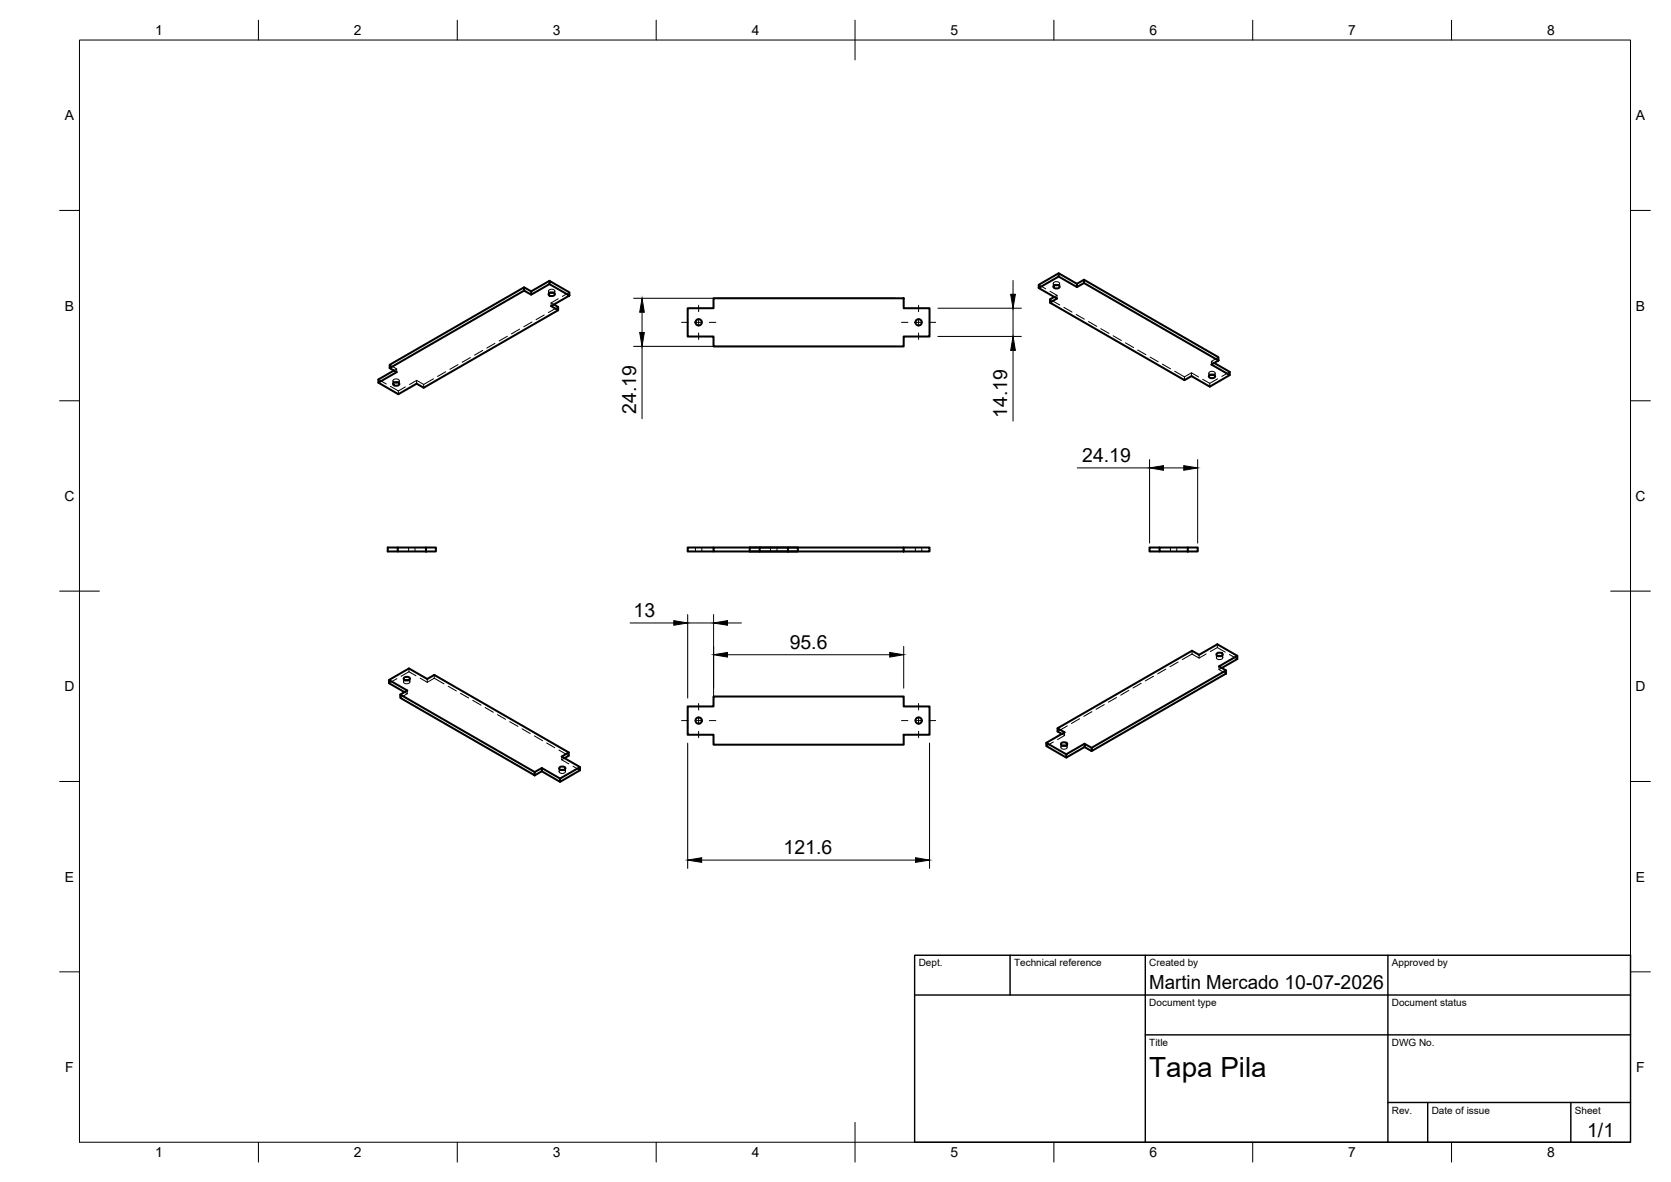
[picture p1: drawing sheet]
<svg xmlns="http://www.w3.org/2000/svg" width="420mm" height="297mm" viewBox="0 0 420 297" stroke-linecap="round" stroke-linejoin="round" font-family="sans-serif">
<!-- layer: Visible -->
<g fill="none" stroke="#000" stroke-width=".51">
<path d="M131.8 72.2l1.8 1M131.8 73l1.8 1M138 73.8a.82 .82 0 0 1 .8-.3 .82 .82 0 0 1 .7 .6 .82 .82 0 0 1-.9 .3 .82 .82 0 0 1-.6-.6zM138.2 70.6l-4.6 2.6v.8l4.6-2.6M138.3 73.5h.8M139.3 76.5l1 .6v.9l-33.8 19.4-1.7-1-4.6 2.7-5.1-2.9M143.2 74.3l-5-2.9v-.8l5 2.9v.8l-4.6 2.6 1.7 1.1M172.9 77.5h6.5v-2.5h47.8v2.5h6.5v7.1h-6.5v2.5h-47.8v-2.5h-6.5zM261.2 72.4l4.6 2.6-1.8 1.1v-.9l1.1-.6M264 76.1l33.8 19.4 1.8-1 4.6 2.7 5-2.9v-.8l-3.9-2.3M264.9 71.9a.82 .82 0 0 1 .9-.3 .82 .82 0 0 1 .6 .6 .82 .82 0 0 1-.9 .3 .82 .82 0 0 1-.6-.6zM265.3 71.6h.7"/>
<path d="M266.2 68.7l-5 2.9v.8l5-2.9M270.8 71.3l-4.6-2.6v.8l4.6 2.6M272.6 70.3l33.8 19.5v.8l-33.8-19.5zM272.6 70.3l-1.8 1v.8l1.8-1M98 91.7l33.8-19.5v.8l-33.8 19.5zM98 92.5l1.7 1-4.6 2.7v-.8l3.9-2.3M98.9 96.3a.82 .82 0 0 1 .8-.3 .82 .82 0 0 1 .7 .7 .82 .82 0 0 1-.9 .3 .82 .82 0 0 1-.6-.7zM99.3 96.1h.7M304 94.4a.82 .82 0 0 1 .9-.3 .82 .82 0 0 1 .6 .7 .82 .82 0 0 1-.9 .3 .82 .82 0 0 1-.6-.7zM304.4 94.2h.7M306.4 90.6l-1.8 1 4.6 2.7M100 137.6h-2.5v1h2.5"/>
<path d="M107.1 137.6h2.5v1h-2.5zM107.1 137.6h-7.1v1h7.1M179.4 137.6h47.8v1h-47.8zM179.4 137.6h-6.5v1h6.5M191 137.6h-2.5v1h2.5M198.1 137.6h2.5v1h-2.5zM198.1 137.6h-7.1v1h7.1M227.2 137.6h6.5v1h-6.5M291.5 137.6h-2.5v1h2.5M298.6 137.6h2.6v1h-2.6zM298.6 137.6h-7.1v1h7.1M97.8 170.9l5-2.9 4.6 2.6 1.8-1 33.8 19.5v.8l-1.1 .6"/>
<path d="M100.6 174.5l33.9 19.5v.8l-33.9-19.4zM101.6 170.4a.82 .82 0 0 1 .8-.4 .82 .82 0 0 1 .6 .7 .82 .82 0 0 1-.8 .3 .82 .82 0 0 1-.6-.6zM101.7 173.9l-3.9-2.2v-.8l4.6 2.6-1.8 1M101.9 171h.8M172.9 177.5h6.5v-2.5h47.8v2.5h6.5v7.1h-6.5v2.5h-47.8v-2.5h-6.5zM305.9 164.3a.82 .82 0 0 1 .9-.3 .82 .82 0 0 1 .6 .6 .82 .82 0 0 1-.9 .4 .82 .82 0 0 1-.6-.7zM306.3 164.9h.7M307.2 167.9l3.9-2.3v-.8l-5-2.9-4.6 2.7-1.8-1.1-33.8 19.5M311.1 164.8l-4.6 2.7 1.8 1M136.2 193l-1.7 1M136.2 193.8l-1.7 1M140.6 192.9a.82 .82 0 0 1 .9-.3 .82 .82 0 0 1 .6 .7 .82 .82 0 0 1-.8 .3 .82 .82 0 0 1-.7-.7z"/>
<path d="M140.8 195.7l-4.6-2.7v.8l4.6 2.7M141 193.5h.7M143 189.1l-1.8 1 4.6 2.7v.8l-5 2.9v-.8l5-2.9M266.8 186.8a.82 .82 0 0 1 .9-.3 .82 .82 0 0 1 .6 .7 .82 .82 0 0 1-.9 .3 .82 .82 0 0 1-.6-.7zM267 184.4l-1.1-.6v-.8l1.8 1-4.6 2.7M267.2 187.4h.7M268.1 189.6l-5-2.9v.8l5 2.9M272.7 186.9l-4.6 2.7v.8l4.6-2.7M274.5 187.9l33.8-19.4v.8l-33.8 19.5zM274.5 187.9l-1.8-1v.8l1.8 1.1"/>
<circle cx="175.7" cy="81" r=".79"/>
<circle cx="231" cy="81" r=".79"/>
<circle cx="175.7" cy="181.1" r=".79"/>
<circle cx="231" cy="181.1" r=".79"/>
</g>
<!-- layer: Hidden -->
<g fill="none" stroke="#000" stroke-width=".25">
<path d="M136.8 79.1l-2 1.2M137.9 73.1v.9M138.3 73.6a.48 .48 0 0 1-.3-.7 .48 .48 0 0 1 .7-.2h.3a.43 .43 0 0 1 .5 .4 .43 .43 0 0 1-.4 .5M138.6 76.1l.7 .4M138.6 76.1v.8M139.5 73.1v.9M140.3 77.1l-2.4 1.5M140.4 75.1l-1.8 1M143.2 73.5l-1.8 1M261.2 71.6l1.8 1M264 73.2l1.8 1M264 75.2l2.5 1.5"/>
<path d="M264.8 71.2v.9M265.3 71.7a.45 .45 0 0 1-.4-.6 .45 .45 0 0 1 .6-.3h.4a.43 .43 0 0 1 .5 .4 .43 .43 0 0 1-.4 .5M265.8 74.2v.8M265.8 74.2l-.7 .4M266.4 71.2v.9M267.5 77.2l2.1 1.2M270.6 79l2 1.2M95.1 95.4l2 1.1M98 91.7l1.7 1v.8M98.2 97.1l2 1.1M98.8 95.7v.8M99.2 96.1a.45 .45 0 0 1-.4-.6 .45 .45 0 0 1 .6-.3l.5 .1a.42 .42 0 0 1 .5 .3 .42 .42 0 0 1-.4 .5"/>
<path d="M99.7 92.7l-.7 .4M100.2 98.2v.9M100.4 95.7v.8M101.9 97.2l-1.7 1M104.8 95.6l1.7 1v.8M104.8 95.6l-1.8 1M104.8 95.6v.8M109 95.2l-2.5 1.4M112.1 93.4l-2.1 1.2M115.2 91.6l-2.1 1.2M118.3 89.9l-2.1 1.1M121.4 88.1l-2.1 1.1"/>
<path d="M124.5 86.3l-2.1 1.2M127.6 84.5l-2.1 1.2M130.7 82.7l-2.1 1.2M133.8 80.9l-2.1 1.2M273.7 80.8l2.1 1.2M276.8 82.6l2 1.2M279.9 84.4l2 1.2M283 86.2l2 1.1M286.1 88l2 1.1M289.2 89.7l2 1.2M292.3 91.5l2 1.2M295.4 93.3l2.4 1.4"/>
<path d="M297.8 94.7v.8M299.6 94.5v-.8l-1.8 1M299.6 93.7l1.8 1M302.4 95.3l1.8 1M304 93.8v.8M304.2 96.3v.9M304.4 94.2a.45 .45 0 0 1-.4-.6 .45 .45 0 0 1 .6-.3l.5 .1a.42 .42 0 0 1 .4 .3 .42 .42 0 0 1-.4 .5M304.6 90.8l.7 .4M304.6 90.8v.8M305.5 93.8v.8M306.2 95.2l-2 1.1M306.4 89.8l-1.8 1"/>
<path d="M309.2 93.5l-2 1.1M102.7 137.6v1M104.4 137.6v1M174.9 137.6v1M176.5 137.6v1M193.8 137.6v1M195.4 137.6v1M230.2 137.6v1M231.8 137.6v1M294.3 137.6v1M295.9 137.6v1M99.8 170.5l-2 1.2"/>
<path d="M101.5 170.5v.9M101.7 173.9l.7 .4M101.9 171a.45 .45 0 0 0-.4 .5 .45 .45 0 0 0 .6 .3h.5a.42 .42 0 0 0 .5-.4 .42 .42 0 0 0-.5-.4M102.4 173.5v.8l-1.8 1.1M102.8 168v.8M102.8 168.8l-2 1.2M102.8 168.8l1.8 1M103.1 170.5v.9M105.6 170.4l1.8 1.1M107.4 170.6v.9M109.2 169.6v.8l-1.8 1.1M109.2 170.4l2.5 1.5"/>
<path d="M112.7 172.5l2 1.1M115.8 174.2l2 1.2M118.9 176l2 1.2M122 177.8l2 1.2M125.1 179.6l2 1.2M274.6 178.8l-2.1 1.2M277.7 177.1l-2.1 1.2M280.8 175.3l-2.1 1.2M283.8 173.5l-2 1.2M286.9 171.7l-2 1.2M290 169.9l-2 1.2M293.1 168.2l-2 1.1"/>
<path d="M296.2 166.4l-2 1.2M299.7 164.4l1.8 1v-.8M299.7 163.5v.9M299.7 164.4l-2.4 1.4M303.3 164.3l-1.8 1.1M305.9 164.5v.8M306.1 161.9v.8M306.1 162.7l-1.8 1.1M306.1 162.7l2 1.2M306.3 164.9a.45 .45 0 0 0-.4 .5 .45 .45 0 0 0 .6 .3h.5a.42 .42 0 0 0 .4-.4 .42 .42 0 0 0-.4-.4M306.5 167.5v.8M306.5 168.3l1.8 1"/>
<path d="M307.2 167.9l-.7 .4M307.4 164.5v.8M309.1 164.5l2 1.1M128.2 181.4l2 1.1M131.3 183.1l2 1.2M134.4 184.9l2 1.2M137.5 186.7l2 1.2M140.5 188.5l2.5 1.4M140.6 193.1v.8M141 193.5a.48 .48 0 0 0-.4 .7 .48 .48 0 0 0 .8 .2l.3-.1a.43 .43 0 0 0 .5-.4 .43 .43 0 0 0-.4-.4M141.2 190.1v.8M141.2 190.9l1.8 1.1"/>
<path d="M141.9 190.5l-.7 .4M142.2 193.1v.8M144.1 192.6l1.7 1M264.9 186.5l-1.8 1M266.7 187v.8M267 184.4l.7 .4M267.2 187.4a.45 .45 0 0 0-.4 .6 .45 .45 0 0 0 .6 .3l.4-.1a.43 .43 0 0 0 .5-.3 .43 .43 0 0 0-.4-.5M267.7 184v.8M267.7 184.8l-1.8 1.1M268.3 187v.8M268.4 182.4l-2.5 1.4M271.5 180.6l-2.1 1.2"/>
</g>
<!-- layer: BORDER -->
<g fill="none" stroke="#000" stroke-width=".25">
<path d="M20 10.1h390v276.9h-390zM65 5.1v5M115 5.1v5M165 5.1v5M215 5.1v10M265 5.1v5M315 5.1v5M365 5.1v5M15 52.9h5M410 52.9h5M15 100.7h5M410 100.7h5"/>
<path d="M15 148.6h10M405 148.6h10M15 196.4h5M410 196.4h5M15 244.2h5M410 244.2h5M65 287v5M115 287v5M165 287v5M215 282.1v9.9M265 287v5M315 287v5"/>
<path d="M365 287v5"/>
</g>
<!-- layer: TITLEBLOCK -->
<path d="M230 240.1h180v46.9h-180zM230 250h180M254 240.1v9.9M288 240.1v46.9M349 240.1v46.9M288 260.1h122M349 277.1h61M359 277.1v9.9M395 277.1v9.9" fill="none" stroke="#000" stroke-width=".36"/>
<!-- layer: Smart Centers -->
<g fill="none" stroke="#000" stroke-width=".25">
<path d="M175.7 76.7v1.6M231 76.7v1.6M171.4 81h1.6M174.8 81h1.8M175.7 80.1v1.8M175.7 83.7v1.6M178.4 81h1.6M226.7 81h1.6M230.1 81h1.8M231 80.1v1.8M231 83.7v1.6M233.6 81h1.7"/>
<path d="M175.7 176.8v1.6M231 176.8v1.6M171.4 181.1h1.6M174.8 181.1h1.8M175.7 180.2v1.8M175.7 183.8v1.6M178.4 181.1h1.6M226.7 181.1h1.6M230.1 181.1h1.8M231 180.2v1.8M231 183.8v1.6M233.6 181.1h1.7"/>
</g>
<!-- layer: FD_Dimensions -->
<g fill="none" stroke="#000" stroke-width=".25">
<path d="M159.3 75h65.8M161.4 78.5v5.1M235.8 77.5h21M254.7 70.5v3.5M254.7 77.5v7M159.3 87h65.8M161.4 87v18.2M235.8 84.5h21M254.7 88.1v17.7M270.9 117.6h18.2M289.1 115.5v21M292.5 117.6h5.1"/>
<path d="M301.1 115.5v21M158.4 156.6h11M172.9 154.4v21M172.9 156.6h6.5M179.4 154.4v21M182.9 156.6h3.5M182.9 164.5h40.8M227.2 162.4v10.5M172.9 186.7v31.5M233.7 186.7v31.5M176.4 216.1h53.8"/>
</g>
<path d="M161.4 75l.6 3.5h-1.2zM254.1 74h1.2l-.6 3.5zM160.8 83.6h1.2l-.6 3.4zM254.7 84.5l.6 3.6h-1.2zM289.1 117.6l3.4-.6v1.2zM297.6 117l3.5 .6-3.5 .6zM169.4 156l3.5 .6-3.5 .5zM179.4 156.6l3.5-.6v1.1zM179.4 164.5l3.5-.5v1.1zM223.7 164l3.5 .5-3.5 .6zM172.9 216.1l3.5-.6v1.2zM230.2 215.5l3.5 .6-3.5 .6z" fill="#000" stroke="#000" stroke-width=".25"/>
<text font-size="7" x="289" y="270.6">Tapa Pila</text>
<g font-size="4.9">
<text x="160" y="104" transform="rotate(-90 160 104)">24.19</text>
<text x="253.3" y="105" transform="rotate(-90 253.3 105)">14.19</text>
<text x="272.1" y="116.1">24.19</text>
<text x="159.3" y="155.1">13</text>
<text x="198.6" y="163.1">95.6</text>
<text x="197" y="214.7">121.6</text>
<text x="289" y="248.5">Martin Mercado 10-07-2026</text>
<text x="399.1" y="285.7">1/1</text>
</g>
<g font-size="3.5">
<text x="39" y="8.8">1</text>
<text x="89" y="8.8">2</text>
<text x="139" y="8.8">3</text>
<text x="189" y="8.8">4</text>
<text x="239" y="8.8">5</text>
<text x="289" y="8.8">6</text>
<text x="339" y="8.8">7</text>
<text x="389" y="8.8">8</text>
<text x="16.3" y="30.2">A</text>
<text x="411.3" y="30.2">A</text>
<text x="16.3" y="78">B</text>
<text x="411.3" y="78">B</text>
<text x="16.2" y="125.9">C</text>
<text x="411.2" y="125.9">C</text>
<text x="16.2" y="173.7">D</text>
<text x="411.2" y="173.7">D</text>
<text x="16.3" y="221.6">E</text>
<text x="411.3" y="221.6">E</text>
<text x="16.4" y="269.4">F</text>
<text x="411.4" y="269.4">F</text>
<text x="39" y="290.8">1</text>
<text x="89" y="290.8">2</text>
<text x="139" y="290.8">3</text>
<text x="189" y="290.8">4</text>
<text x="239" y="290.8">5</text>
<text x="289" y="290.8">6</text>
<text x="339" y="290.8">7</text>
<text x="389" y="290.8">8</text>
</g>
<g font-size="2.5">
<text x="231" y="242.9">Dept.</text>
<text x="255" y="242.9">Technical reference</text>
<text x="289" y="242.9">Created by</text>
<text x="350" y="242.9">Approved by</text>
<text x="289" y="252.8">Document type</text>
<text x="350" y="252.8">Document status</text>
<text x="289" y="262.9">Title</text>
<text x="350" y="262.9">DWG No.</text>
<text x="350" y="279.9">Rev.</text>
<text x="360" y="279.9">Date of issue</text>
<text x="396" y="279.9">Sheet</text>
</g>
</svg>
